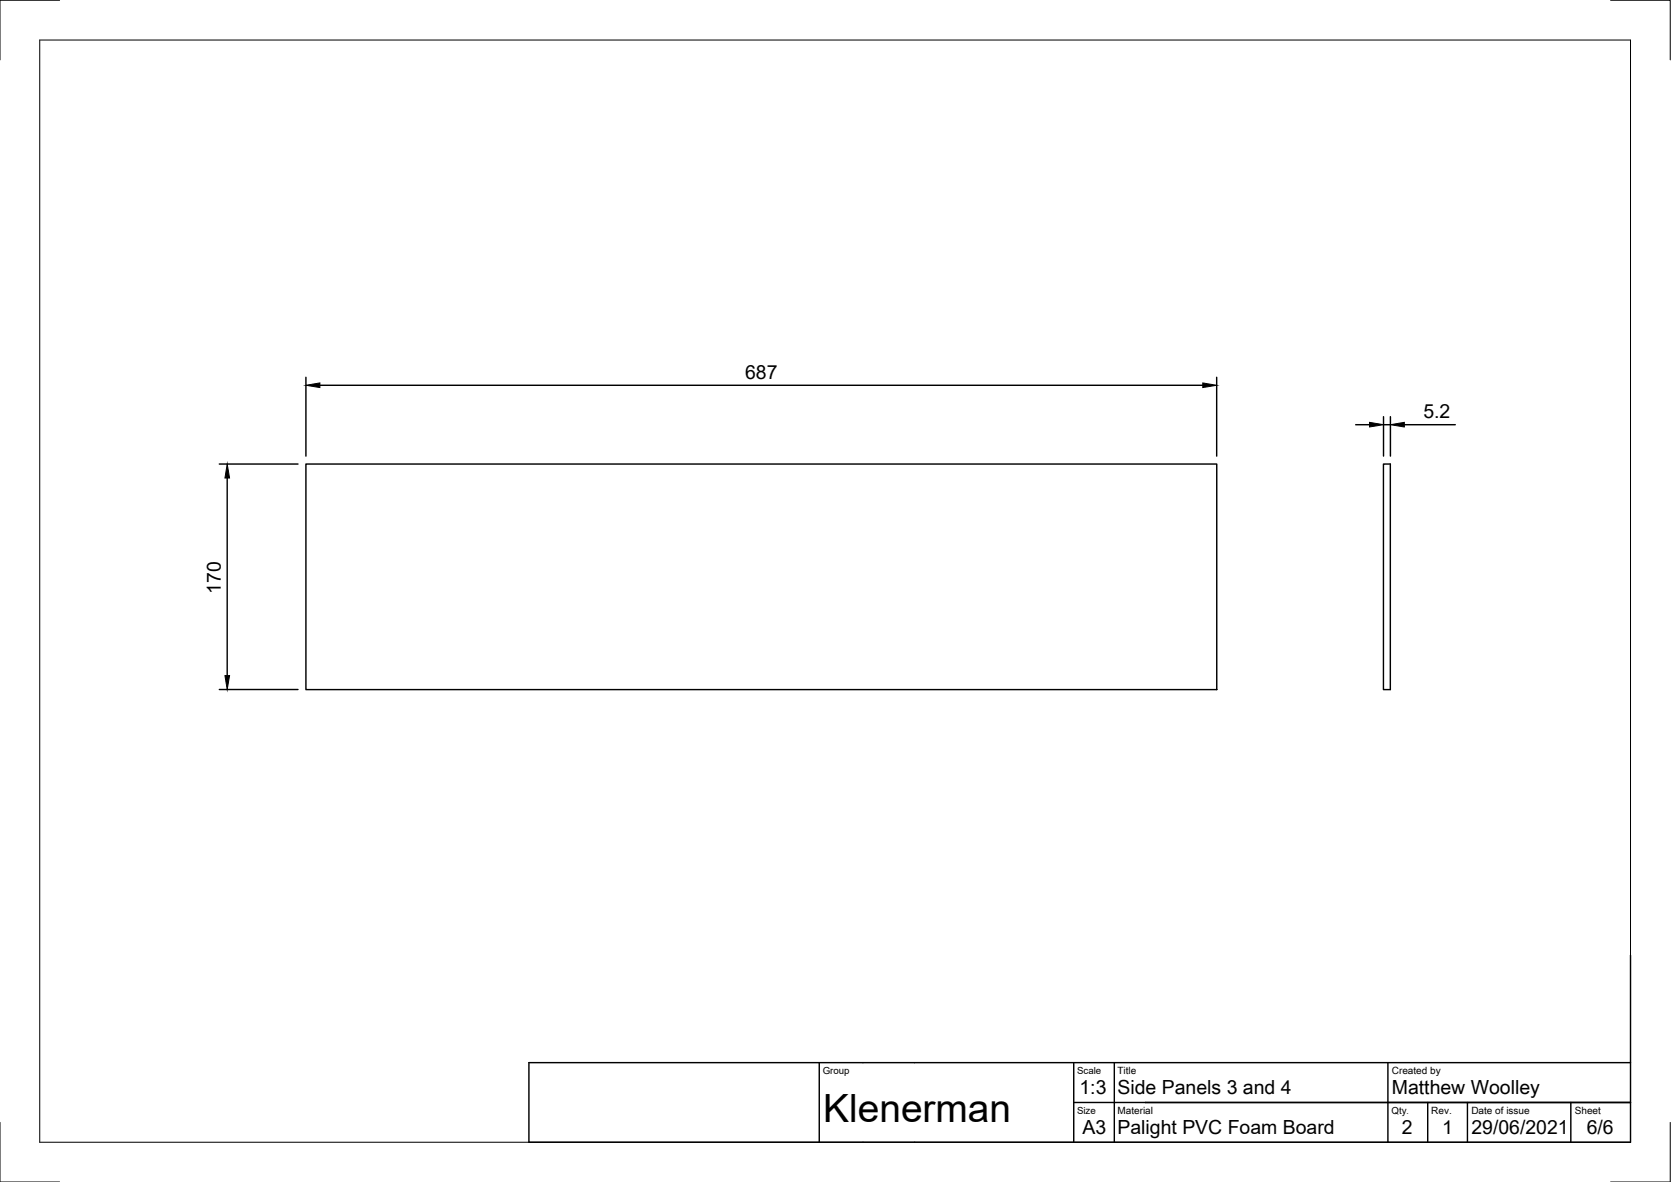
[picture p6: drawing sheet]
<svg xmlns="http://www.w3.org/2000/svg" width="420mm" height="297mm" viewBox="0 0 420 297" stroke-linecap="round" stroke-linejoin="round" font-family="sans-serif">
<!-- layer: Visible -->
<path d="M76.9 116.6h229v56.7h-229zM347.9 116.6h1.7v56.7h-1.7z" fill="none" stroke="#000" stroke-width=".36"/>
<!-- layer: Border -->
<path d="M10 10.1h400v276.9h-400zM15 .1h-15v15M405 .1h15v15M0 282.1v14.9h15M420 282.1v14.9h-15" fill="none" stroke="#000" stroke-width=".25"/>
<!-- layer: TitleBlock -->
<path d="M410 240.1v46.9h-277v-20h277M206 267v20M270 277.1h140h-122M270 267v20M280.2 267v20M349 267v20M359 277.1v9.9M369 277.1v9.9M395 277.1v9.9" fill="none" stroke="#000" stroke-width=".36"/>
<!-- layer: Dimensions -->
<path d="M76.9 94.8v19.8M80.4 96.8h222M305.9 94.8v19.8M55.1 116.6h19.8M340.9 106.7h3.5M347.9 104.7v9.9M347.9 106.7h1.7M349.6 104.7v9.9M353.1 106.7h12.8M57.1 120.1v49.7M55.1 173.3h19.8" fill="none" stroke="#000" stroke-width=".36"/>
<path d="M76.9 96.8l3.5-.6v1.2zM302.4 96.2l3.5 .6-3.5 .6zM344.4 106.1l3.5 .6-3.5 .6zM349.6 106.7l3.5-.6v1.2zM57.1 116.6l.6 3.5h-1.1zM56.6 169.8h1.1l-.6 3.5z" fill="#000" stroke="#000" stroke-width=".25"/>
<text font-size="9.8" x="207" y="282.1">Klenerman</text>
<g font-size="4.9">
<text x="187.4" y="95.3">687</text>
<text x="357.9" y="105.2">5.2</text>
<text x="55.6" y="149.2" transform="rotate(-90 55.6 149.2)">170</text>
<text x="271.4" y="275">1:3</text>
<text x="281" y="275">Side Panels 3 and 4</text>
<text x="350" y="275">Matthew Woolley</text>
<text x="272.2" y="285.1">A3</text>
<text x="281" y="285.1">Palight PVC Foam Board</text>
<text x="352.4" y="285.1">2</text>
<text x="362.6" y="285.1">1</text>
<text x="370" y="285.1">29/06/2021</text>
<text x="399" y="285.1">6/6</text>
</g>
<g font-size="2.5">
<text x="281" y="269.9">Title</text>
<text x="350" y="269.9">Created by</text>
<text x="281" y="279.9">Material</text>
<text x="359.9" y="279.9">Rev.</text>
<text x="370" y="279.9">Date of issue</text>
<text x="396" y="279.9">Sheet</text>
</g>
<g font-size="2.4">
<text x="206.9" y="269.8">Group</text>
<text x="270.8" y="269.8">Scale</text>
<text x="270.8" y="279.8">Size</text>
<text x="349.9" y="279.8">Qty</text>
</g>
<text font-size="2.1" x="353.7" y="279.8">.</text>
</svg>
